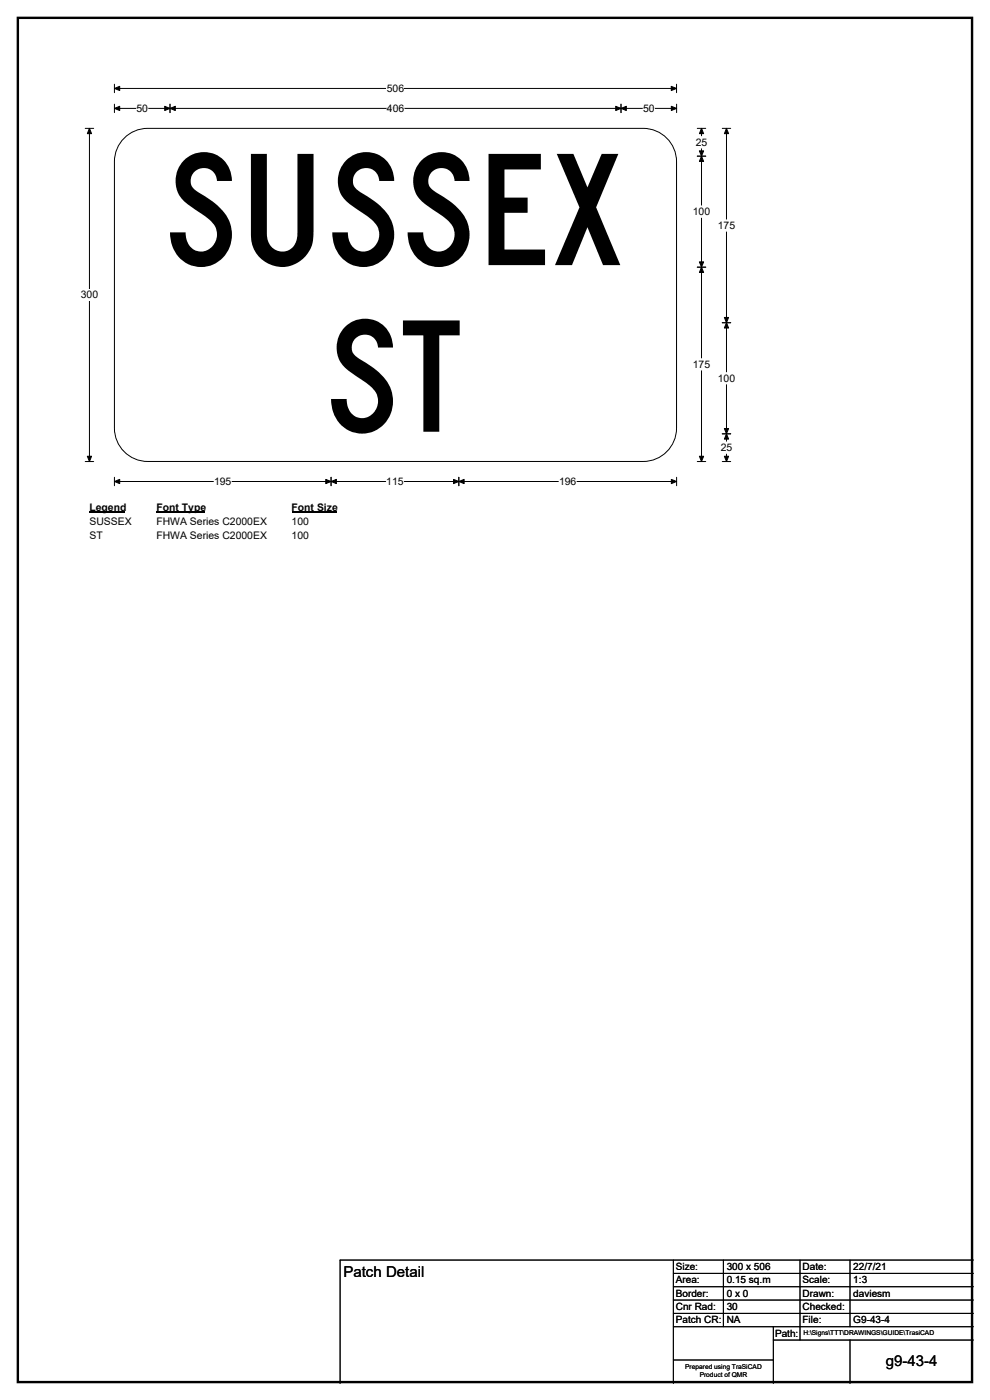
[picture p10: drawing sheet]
<svg xmlns="http://www.w3.org/2000/svg" width="297mm" height="420mm" viewBox="0 0 297 420" stroke-linecap="round" stroke-linejoin="round" font-family="sans-serif">
<path d="M5.4 5.4h286.3v409.4h-286.3z" fill="none" stroke="#000" stroke-width=".72"/>
<path d="M34.3 26.5h168.7M34.3 25.3v2.5M203 25.3v2.5" fill="none" stroke="#000" stroke-width=".3"/>
<path d="M34.3 26.5l1.6-.6v1.3zM201.4 25.9l1.6 .6-1.6 .7z" fill="#000" stroke="#000" stroke-width=".3"/>
<path d="M116.1 24.8h5.2v3.5h-5.2z" fill="#fff"/>
<g fill="none" stroke="#000" stroke-width=".3">
<path d="M25.6 38.5h2.5M26.8 38.5v100M34.3 32.5h168.7M34.3 31.3v2.5M51 31.3v2.5M186.3 31.3v2.5M203 31.3v2.5M25.6 138.5h2.5M34.3 143.2v2.6M34.3 144.5h168.7M99.3 143.2v2.6M137.7 143.2v2.6"/>
<path d="M203 143.2v2.6"/>
</g>
<g fill="#000" stroke="#000" stroke-width=".3">
<path d="M26.8 38.5l.7 1.6h-1.3zM34.3 32.5l1.6-.6v1.3zM51 32.5l1.6-.6v1.3zM49.4 31.9l1.6 .6-1.6 .7zM184.7 31.9l1.6 .6-1.6 .7zM186.3 32.5l1.6-.6v1.3zM201.4 31.9l1.6 .6-1.6 .7zM26.2 136.9h1.3l-.7 1.6zM34.3 144.5l1.6-.6v1.2zM99.3 144.5l1.6-.6v1.2zM97.7 143.9l1.6 .6-1.6 .6zM136.1 143.9l1.6 .6-1.6 .6z"/>
<path d="M137.7 144.5l1.6-.6v1.2zM201.4 143.9l1.6 .6-1.6 .6z"/>
</g>
<path d="M40.9 32.5h3.5M116.1 32.5h5.2M192.9 32.5h3.5M64.2 144.5h5.2M115.9 144.5h5.2M167.7 144.5h5.2" fill="none" stroke="#fff" stroke-width=".3"/>
<path d="M24.2 86.8h5.2v3.5h-5.2z" fill="#fff"/>
<path d="M209.2 38.5h2.6M210.5 38.5v100M216.7 38.5h2.5M218 38.5v100M209.2 46.9h2.6M209.2 80.2h2.6M216.7 96.9h2.5M209.2 138.5h2.6M216.7 138.5h2.5M216.7 130.2h2.5" fill="none" stroke="#000" stroke-width=".3"/>
<path d="M210.5 38.5l.6 1.6h-1.3zM218 38.5l.6 1.6h-1.3zM210.5 46.9l.6 1.6h-1.3zM209.8 45.3h1.3l-.6 1.6zM209.8 78.6h1.3l-.6 1.6zM210.5 80.2l.6 1.6h-1.3zM218 96.9l.6 1.5h-1.3zM217.3 95.3h1.3l-.6 1.6zM209.8 136.9h1.3l-.6 1.6zM217.3 128.6h1.3l-.6 1.6zM218 130.2l.6 1.6h-1.3zM217.3 136.9h1.3l-.6 1.6z" fill="#000" stroke="#000" stroke-width=".3"/>
<path d="M210.5 40.9v3.6M210.5 61.8v3.5M218 66v3.4M210.5 107.6v3.5M218 111.8v3.5M218 132.6v3.5" fill="none" stroke="#fff" stroke-width=".3"/>
<path d="M26.8 150.5h10.8v3.5h-10.8z" fill="#fff"/>
<path d="M26.8 153.8h10.8" fill="none" stroke="#000" stroke-width=".32"/>
<path d="M46.9 150.5h14.4v3.5h-14.4z" fill="#fff"/>
<path d="M46.9 153.8h14.4" fill="none" stroke="#000" stroke-width=".32"/>
<path d="M87.5 150.5h13.4v3.5h-13.4z" fill="#fff"/>
<path d="M87.5 153.8h13.4" fill="none" stroke="#000" stroke-width=".32"/>
<g fill="#fff">
<path d="M26.8 154.7h12.6v3.5h-12.6z"/>
<path d="M46.9 154.7h33.1v3.5h-33.1z"/>
<path d="M87.5 154.7h5.2v3.5h-5.2z"/>
<path d="M26.8 158.9h4v3.5h-4z"/>
<path d="M46.9 158.9h33.1v3.5h-33.1z"/>
<path d="M87.5 158.9h5.2v3.5h-5.2z"/>
</g>
<path d="M37.7 41a10 10 0 0 1 6.6-2.5h148.7a10 10 0 0 1 10 10v80a10 10 0 0 1-10 10h-148.7a10 10 0 0 1-10-10v-80a10 10 0 0 1 3.4-7.5z" fill-rule="evenodd" fill="#fff" stroke="#fff" stroke-width=".3"/>
<g fill="none" stroke="#000" stroke-width=".3">
<path d="M37.7 41a10 10 0 0 1 6.6-2.5h148.7a10 10 0 0 1 10 10v80a10 10 0 0 1-10 10h-148.7a10 10 0 0 1-10-10v-80a10 10 0 0 1 3.4-7.5zM202 378.2v37M217 378.2v20M240 378.2v24M255 378.2v20M292 378.2h-190v37M202 382.2h90M202 386.2h90M202 390.2h90M202 394.2h90M202 398.2h90M232 398.2v17"/>
<path d="M202 408.2h30M232 402.2h60M255 402.2v13"/>
</g>
<g fill="#000">
<path d="M55.1 48.2a8.4 8.4 0 0 1 9.4-1.9 8.4 8.4 0 0 1 5.1 8h-4.5a3.9 3.9 0 0 0-5.1-3.7 3.9 3.9 0 0 0-1.9 6l.8 .7a24.9 24.9 0 0 1 9.5 8.2 9.6 9.6 0 0 1-.6 10.8 9.6 9.6 0 0 1-10.3 3.4 10 10 0 0 1-6.5-10h4.7a4.9 4.9 0 0 0 5.8 5.6 5.4 5.4 0 0 0 3.6-4.6 5.4 5.4 0 0 0-2.7-5.1l-4.6-3.3a8.9 8.9 0 0 1-5.1-8.6 8.7 8.7 0 0 1 2.4-5.5zM75.3 46.2h4.8v23.9a4.6 4.6 0 0 0 2.8 5 4.6 4.6 0 0 0 5.5-1.7l.6-1.5 .2-1.8v-23.9h4.9v23.4a9.5 9.5 0 0 1-9.4 10.5 9.5 9.5 0 0 1-9.4-10.5zM103.8 48.2a8.4 8.4 0 0 1 9.4-1.9 8.4 8.4 0 0 1 5.1 8h-4.5a3.9 3.9 0 0 0-5.1-3.7 3.9 3.9 0 0 0-1.9 6l.7 .7a24.9 24.9 0 0 1 9.6 8.2 9.6 9.6 0 0 1-.7 10.8 9.6 9.6 0 0 1-10.2 3.4 10 10 0 0 1-6.5-10h4.7a4.9 4.9 0 0 0 5.8 5.6 5.4 5.4 0 0 0 3.6-4.6 5.4 5.4 0 0 0-2.7-5.1l-4.6-3.3a8.9 8.9 0 0 1-5.1-8.6 8.7 8.7 0 0 1 2.4-5.5zM126.4 48.2a8.4 8.4 0 0 1 9.4-1.9 8.4 8.4 0 0 1 5.1 8h-4.5a3.9 3.9 0 0 0-5.1-3.7 3.9 3.9 0 0 0-1.9 6l.8 .7a24.9 24.9 0 0 1 9.5 8.2 9.6 9.6 0 0 1-.6 10.8 9.6 9.6 0 0 1-10.3 3.4 10 10 0 0 1-6.5-10h4.7a4.9 4.9 0 0 0 5.8 5.6 5.4 5.4 0 0 0 3.6-4.6 5.4 5.4 0 0 0-2.7-5.1l-4.6-3.3a8.9 8.9 0 0 1-5.1-8.6 8.7 8.7 0 0 1 2.4-5.5zM146.6 46.2h15.7v4.7h-10.9v8.4h6.9v4.6h-6.9v11h12.1v4.7h-16.9zM167 46.2h5l4.3 10 4.2-10h5l-6.6 16 7.2 17.4h-5.2l-4.6-11.4-4.7 11.4h-5.1l7.4-17.4z"/>
<path d="M103.5 98.2a8.4 8.4 0 0 1 9.3-1.9 8.4 8.4 0 0 1 5.1 8h-4.5a3.9 3.9 0 0 0-5-3.7 3.9 3.9 0 0 0-2 6l.8 .7a24.9 24.9 0 0 1 9.5 8.2 9.6 9.6 0 0 1-.6 10.8 9.6 9.6 0 0 1-10.3 3.4 10 10 0 0 1-6.5-10h4.7a4.9 4.9 0 0 0 5.8 5.6 5.4 5.4 0 0 0 3.6-4.6 5.4 5.4 0 0 0-2.7-5.2l-4.6-3.2a8.9 8.9 0 0 1-5.1-8.6 8.7 8.7 0 0 1 2.5-5.5zM120.9 96.2h17v4.4h-6.1v29h-4.8v-29h-6.1z"/>
</g>
<g font-size="4.5">
<text x="103" y="383.2">Patch Detail</text>
<text x="265.8" y="410">g9-43-4</text>
</g>
<g font-size="3.1">
<text x="116.1" y="27.6">506</text>
<text x="40.9" y="33.6">50</text>
<text x="116.1" y="33.6">406</text>
<text x="192.9" y="33.6">50</text>
<text x="208.7" y="43.7">25</text>
<text x="207.9" y="64.6">100</text>
<text x="215.4" y="68.7">175</text>
<text x="24.2" y="89.6">300</text>
<text x="207.9" y="110.4">175</text>
<text x="215.4" y="114.6">100</text>
<text x="216.2" y="135.4">25</text>
<text x="64.2" y="145.6">195</text>
<text x="115.9" y="145.6">115</text>
<text x="167.7" y="145.6">196</text>
<text x="26.8" y="153.3">Legend</text>
<text x="46.9" y="153.3">Font Type</text>
<text x="87.5" y="153.3">Font Size</text>
<text x="26.8" y="157.5">SUSSEX</text>
<text x="26.8" y="161.7">ST</text>
<text x="46.9" y="157.5">FHWA Series C2000EX</text>
<text x="46.9" y="161.7">FHWA Series C2000EX</text>
<text x="87.5" y="157.5">100</text>
<text x="87.5" y="161.7">100</text>
</g>
<g font-size="3">
<text x="202.8" y="381.1">Size:</text>
<text x="218" y="381.1">300 x 506</text>
<text x="240.8" y="381.1">Date:</text>
<text x="256" y="381.1">22/7/21</text>
<text x="202.8" y="385.1">Area:</text>
<text x="202.8" y="389.1">Border:</text>
<text x="218" y="385.1">0.15 sq.m</text>
<text x="218" y="389.1">0 x 0</text>
<text x="240.8" y="385.1">Scale:</text>
<text x="240.8" y="389.1">Drawn:</text>
<text x="256" y="385.1">1:3</text>
<text x="256" y="389.1">daviesm</text>
<text x="202.8" y="393.1">Cnr Rad:</text>
<text x="218" y="393.1">30</text>
<text x="240.8" y="393.1">Checked:</text>
<text x="202.8" y="397.1">Patch CR:</text>
<text x="218" y="397.1">NA</text>
<text x="232.5" y="401.1">Path:</text>
<text x="240.8" y="397.1">File:</text>
<text x="256" y="397.1">G9-43-4</text>
</g>
<g font-size="2">
<text x="241" y="400.7">H:\Signs\TTT\DRAWINGS\GUIDE\TrasiCAD</text>
<text x="205.6" y="411">Prepared using TraSiCAD</text>
<text x="209.9" y="413.3">Product of QMR</text>
</g>
</svg>
